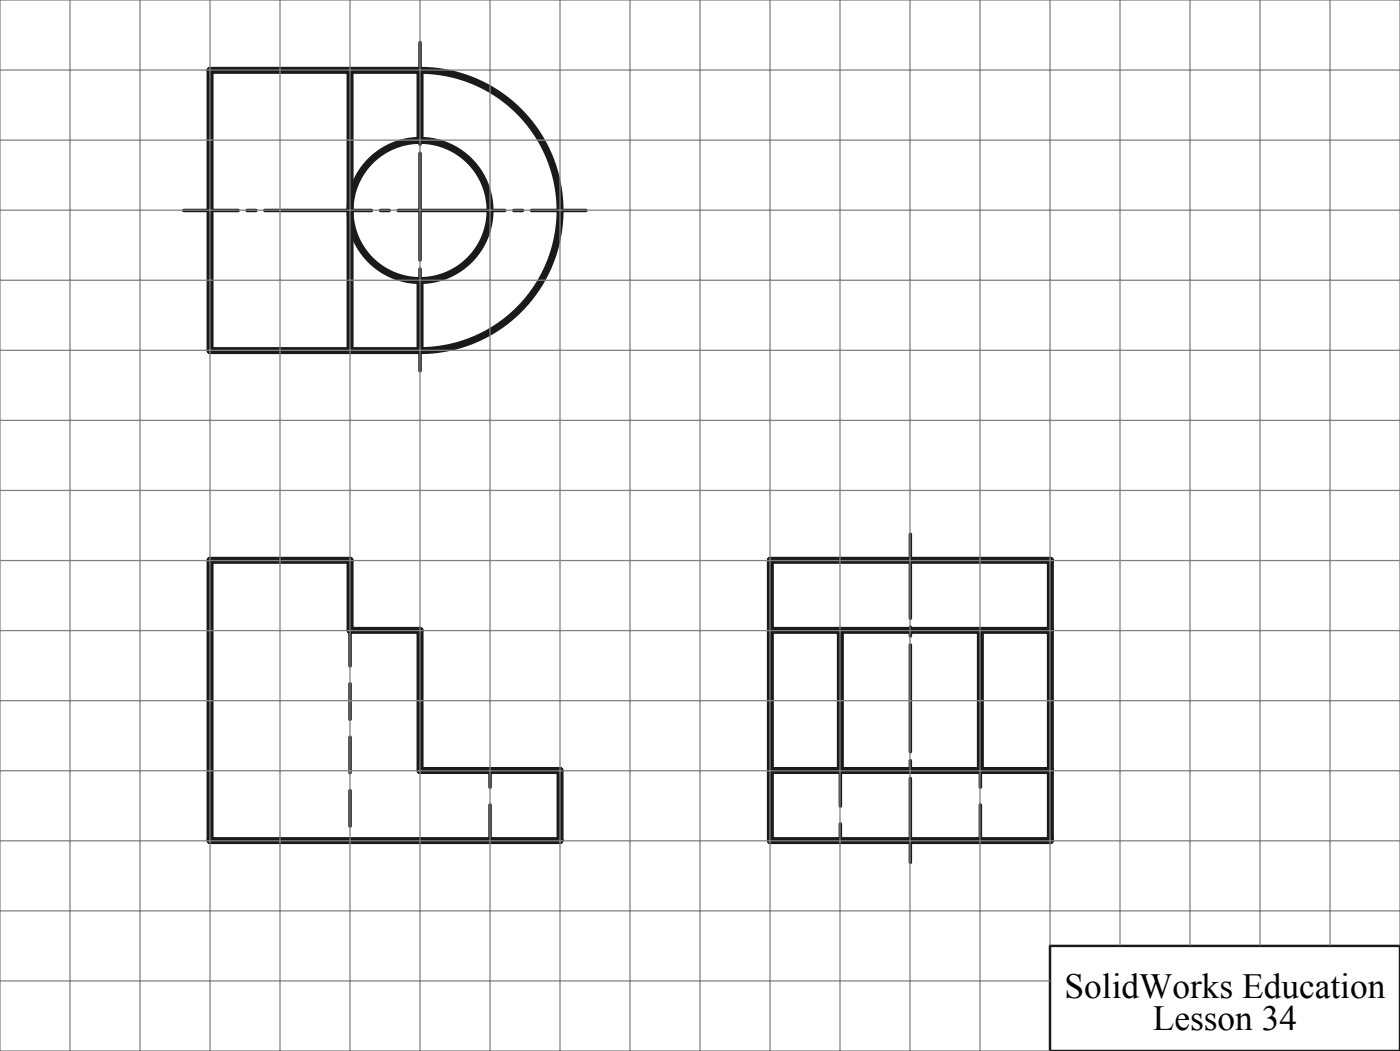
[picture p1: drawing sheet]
<svg xmlns="http://www.w3.org/2000/svg" width="200mm" height="150mm" viewBox="0 0 200 150" stroke-linecap="round" stroke-linejoin="round" font-family="sans-serif">
<g fill="none" stroke="#191924" stroke-width="1" stroke-linecap="butt">
<path d="M60 10a20 20 0 0 1 20 20 20 20 0 0 1-20 20"/>
<circle cx="60" cy="30" r="10"/>
</g>
<path d="M150 135h50v15h-50z" fill="none" stroke="#191924" stroke-width=".35"/>
<path d="M83.7 30h-57.4" fill="none" stroke="#191924" stroke-width=".5" stroke-dasharray="15.2 1.3 1.3 1.3" stroke-dashoffset="7.5"/>
<path d="M60 6.1v46.8M130.1 123.1v-46.8" fill="none" stroke="#191924" stroke-width=".5" stroke-dasharray="15.2 1.3 1.3 1.3" stroke-dashoffset="3.3"/>
<path d="M50 90v30M70 120v-10M120.1 110v10M140.1 120v-10" fill="none" stroke="#191924" stroke-width=".5" stroke-dasharray="5.1 2.5"/>
<path d="M50 10v40M60 20v-10h-30v40h30v-10M30 80h20v10h10v20h20v10h-50zM110.1 80h40v40h-40zM110.1 90h40M120.1 90v20M140.1 90v20M110.1 110h40" fill="none" stroke="#191924" stroke-width="1"/>
<g fill="none" stroke="#808080" stroke-width=".18">
<path d="M0 10h200M10 0v150M20 0v150M30 0v150M40 0v150M50 0v150M60 0v150M70 0v150M80 0v150M90 0v150M100 0v150M110 0v150"/>
<path d="M120 0v150M130 0v150M140 0v150M150 0v134.9M160 0v134.9M170 0v134.9M180 0v134.9M190 0v134.9M0 30h200M0 20h200M0 50h200M0 40h200"/>
<path d="M0 70h200M0 60h200M0 90h200M0 80h200M0 110h200M0 100h200M0 130h200M0 120h200M200 134.9v-134.9h-200v150h150M0 140h150"/>
</g>
<g font-size="5">
<text x="152.1" y="142.4">SolidWorks Education</text>
<text x="164.7" y="147">Lesson 34</text>
</g>
</svg>
